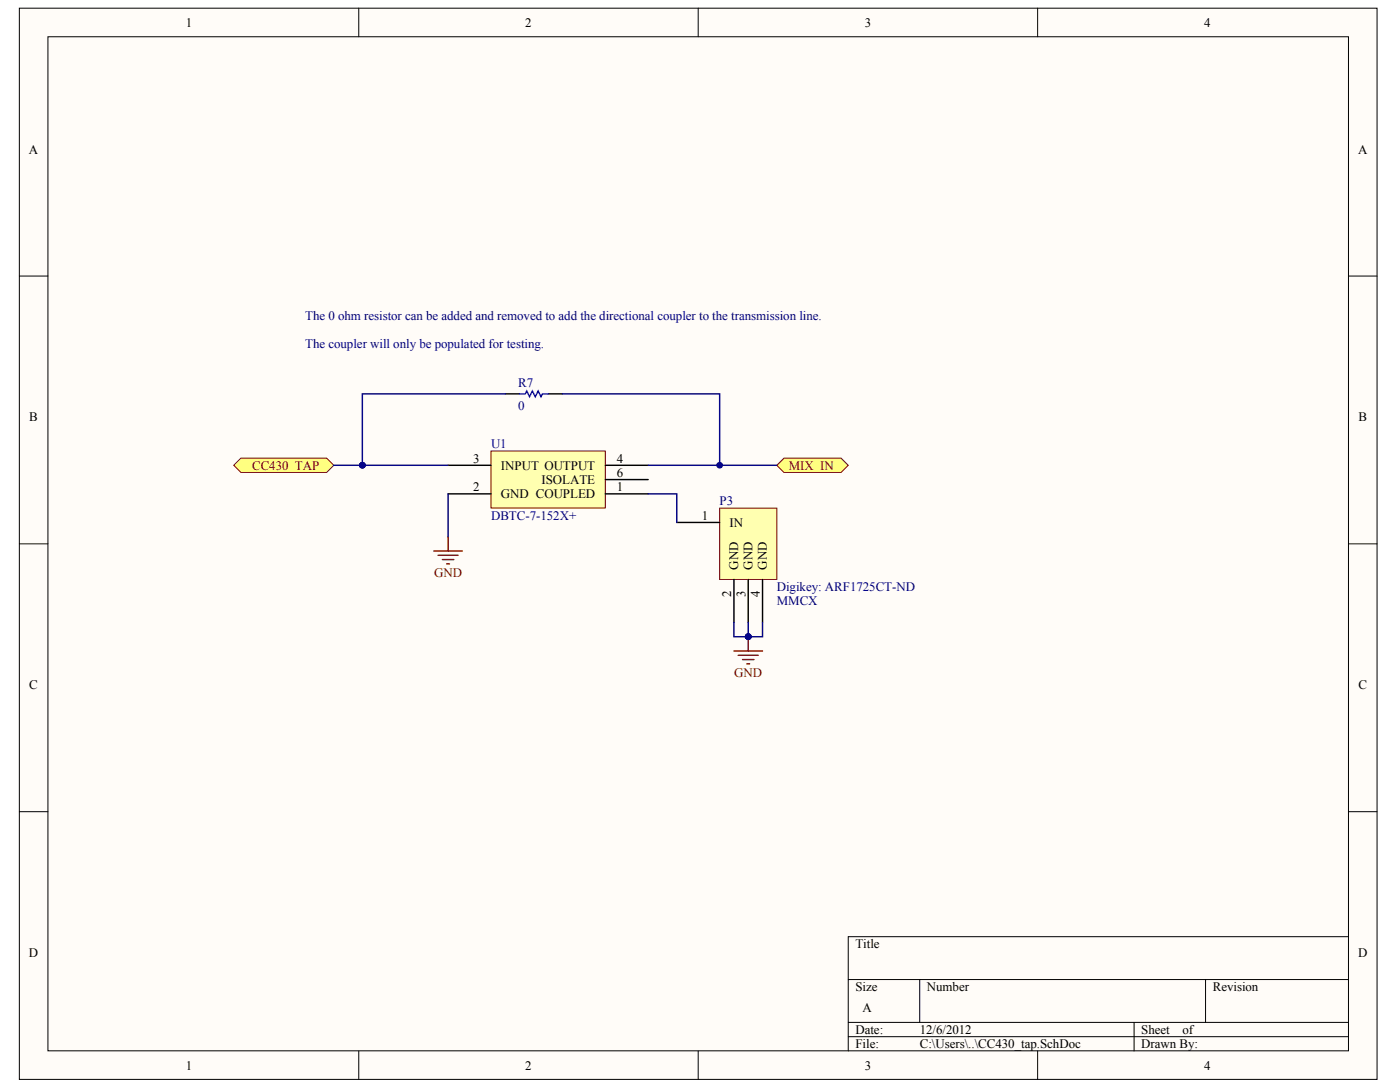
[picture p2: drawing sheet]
<svg xmlns="http://www.w3.org/2000/svg" width="258mm" height="201mm" viewBox="0 0 258 201" stroke-linecap="round" stroke-linejoin="round" font-family="sans-serif">
<g fill="#fffcf8" stroke="#000" stroke-width=".18">
<path d="M3.6 1.5h250.1v197.3h-250.1z"/>
<path d="M8.8 6.8h239.6v186.7h-239.6z"/>
</g>
<g fill="none" stroke="#000" stroke-width=".18">
<path d="M66.1 1.5v5.3M128.6 1.5v5.3M191.1 1.5v5.3M3.6 50.8h5.2M248.4 50.8h5.3M3.6 100.1h5.2M248.4 100.1h5.3M3.6 149.5h5.2M248.4 149.5h5.3M248.4 172.5h-92.1v21M66.1 193.5v5.3M128.6 193.5v5.3"/>
<path d="M156.3 180.4h92.1M156.3 188.3h92.1M156.3 190.9h92.1M169.4 180.4v7.9M191.1 193.5v5.3M208.9 188.3v5.2M222.1 180.4v7.9"/>
</g>
<path d="M90.4 83.1h21.1v10.4h-21.1z" fill="#ffffb0" stroke="#800000" stroke-width=".18"/>
<path d="M82.5 90.9h7.9M82.5 85.7h7.9M111.5 90.9h7.9M111.5 85.7h7.9M111.5 88.3h7.9" fill="none" stroke="#000" stroke-width=".26"/>
<path d="M82.5 98.8v2.7M79.9 101.5h5.3M80.7 102.3h3.7M81.5 103h2.1M82.3 103.8h.5" fill="none" stroke="#800000" stroke-width=".26"/>
<path d="M82.5 90.9v7.9" fill="none" stroke="#000080" stroke-width=".26"/>
<g fill="#ffff80" stroke="#800000" stroke-width=".18">
<path d="M43.1 85.7l1.3-1.3h15.8l1.3 1.3-1.3 1.3h-15.8z" fill-rule="evenodd"/>
<path d="M143.1 85.7l1.3-1.3h10.5l1.4 1.3-1.4 1.3h-10.5z" fill-rule="evenodd"/>
</g>
<path d="M135.2 119.9h5.3M137.8 117.2v2.7M136 120.7h3.7M136.8 121.5h2.1M137.6 122.2h.5" fill="none" stroke="#800000" stroke-width=".26"/>
<g fill="#000080" stroke="#000080" stroke-width=".18">
<circle cx="137.8" cy="117.2" r=".52"/>
<circle cx="66.8" cy="85.7" r=".52"/>
</g>
<path d="M93.1 72.5h2.6M101 72.5h2.6" fill="none" stroke="#000" stroke-width=".26"/>
<path d="M95.7 72.5h1.1l.2-.5 .5 1.1 .6-1.1 .5 1.1 .5-1.1 .6 1.1 .2-.6h1.1" fill="none" stroke="#00f" stroke-width=".26"/>
<path d="M61.5 85.7h5.2" fill="none" stroke="#000080" stroke-width=".26"/>
<path d="M132.6 93.6h10.5v13.1h-10.5z" fill="#ffffb0" stroke="#800000" stroke-width=".18"/>
<path d="M124.7 96.2h7.9M135.2 106.7v7.9M137.8 106.7v7.9M140.5 106.7v7.9" fill="none" stroke="#000" stroke-width=".26"/>
<path d="M93.1 72.5h-26.4v13.2h15.8M103.6 72.5h29v13.2M119.4 90.9h5.3v5.3M119.4 85.7h23.7M135.2 114.6v2.6h2.6M137.8 114.6v2.6M140.5 114.6v2.6h-2.7" fill="none" stroke="#000080" stroke-width=".26"/>
<g fill="#000080" stroke="#000080" stroke-width=".18">
<circle cx="137.8" cy="117.2" r=".52"/>
<circle cx="66.8" cy="85.7" r=".52"/>
<circle cx="132.6" cy="85.7" r=".52"/>
</g>
<g font-size="2.4">
<text x="34.2" y="4.9">1</text>
<text x="96.8" y="4.9">2</text>
<text x="159.3" y="4.9">3</text>
<text x="221.8" y="4.9">4</text>
<text x="5.3" y="28.3">A</text>
<text x="250.2" y="28.3">A</text>
<text x="5.4" y="77.6">B</text>
<text x="250.2" y="77.6">B</text>
<text x="87.1" y="85.2">3</text>
<text x="92.3" y="86.5">INPUT OUTPUT</text>
<text x="99.7" y="89.1">ISOLATE</text>
<text x="113.6" y="85.2">4</text>
<text x="113.6" y="87.8">6</text>
<text x="87.1" y="90.4">2</text>
<text x="92.3" y="91.7">GND COUPLED</text>
<text x="113.6" y="90.4">1</text>
<text x="129.3" y="95.7">1</text>
<text x="134.4" y="97">IN</text>
<text x="136" y="104.9" transform="rotate(-90 136 104.9)">GND</text>
<text x="138.6" y="104.9" transform="rotate(-90 138.6 104.9)">GND</text>
<text x="141.2" y="104.9" transform="rotate(-90 141.2 104.9)">GND</text>
<text x="134.7" y="110" transform="rotate(-90 134.7 110)">2</text>
<text x="137.3" y="110" transform="rotate(-90 137.3 110)">3</text>
<text x="139.9" y="110" transform="rotate(-90 139.9 110)">4</text>
<text x="5.4" y="126.9">C</text>
<text x="250.2" y="126.9">C</text>
<text x="5.3" y="176.3">D</text>
<text x="157.6" y="174.6">Title</text>
<text x="250.2" y="176.3">D</text>
<text x="157.6" y="182.5">Size</text>
<text x="170.7" y="182.5">Number</text>
<text x="223.4" y="182.5">Revision</text>
<text x="157.6" y="190.4">Date:</text>
<text x="158.9" y="186.4">A</text>
<text x="169.4" y="190.4">12/6/2012</text>
<text x="210.2" y="190.4">Sheet</text>
<text x="217.8" y="190.4">of</text>
<text x="34.2" y="197">1</text>
<text x="96.8" y="197">2</text>
<text x="157.6" y="193">File:</text>
<text x="159.3" y="197">3</text>
<text x="169.4" y="193">C:\Users\..\CC430_tap.SchDoc</text>
<text x="210.2" y="193">Drawn By:</text>
<text x="221.8" y="197">4</text>
</g>
<g font-size="2.4" fill="#000080">
<text x="56.2" y="58.9">The 0 ohm resistor can be added and removed to add the directional coupler to the transmission line.</text>
<text x="56.2" y="64.1">The coupler will only be populated for testing.</text>
<text x="95.4" y="71.2">R7</text>
<text x="95.4" y="75.4">0</text>
<text x="90.4" y="82.5">U1</text>
<text x="90.4" y="95.7">DBTC-7-152X+</text>
<text x="132.6" y="93.1">P3</text>
<text x="143.1" y="108.8">Digikey: ARF1725CT-ND</text>
<text x="143.1" y="111.5">MMCX</text>
</g>
<g font-size="2.4" fill="#800000">
<text x="46.4" y="86.5">CC430_TAP</text>
<text x="145.3" y="86.5">MIX_IN</text>
<text x="80" y="106.2">GND</text>
<text x="135.2" y="124.6">GND</text>
</g>
</svg>
